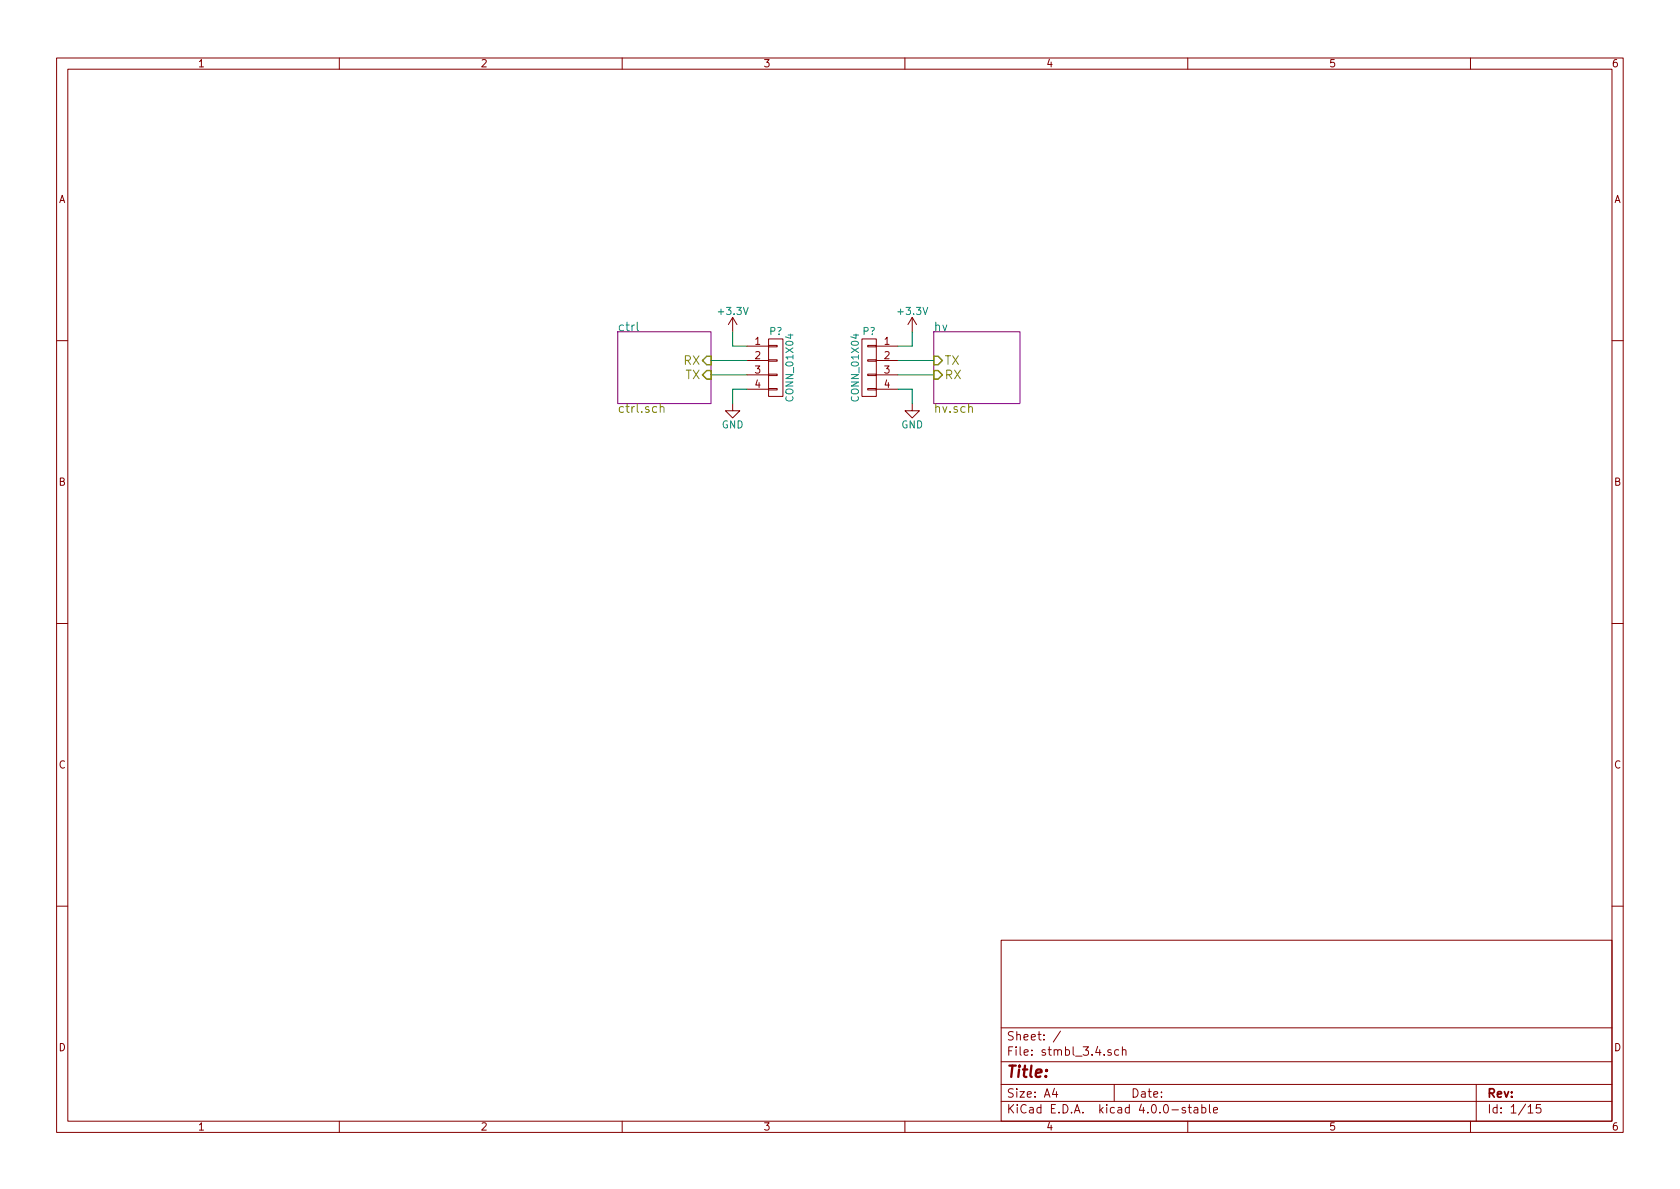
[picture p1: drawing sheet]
EESchema Schematic File Version 2
LIBS:power
LIBS:stmbl_3.4-cache
EELAYER 25 0
EELAYER END
$Descr A4 11693 8268
encoding utf-8
Sheet 1 15
Title ""
Date ""
Rev ""
Comp ""
Comment1 ""
Comment2 ""
Comment3 ""
Comment4 ""
$EndDescr
$Sheet
S 6500 2300 600  500 
U 5659094D
F0 "hv" 60
F1 "hv.sch" 60
F2 "TX" I L 6500 2500 60 
F3 "RX" I L 6500 2600 60 
$EndSheet
$Sheet
S 4300 2300 650  500 
U 56590966
F0 "ctrl" 60
F1 "ctrl.sch" 60
F2 "TX" I R 4950 2600 60 
F3 "RX" I R 4950 2500 60 
$EndSheet
$Comp
L CONN_01X04 P?
U 1 1
P 5400 2550
F 0 "P?" H 5400 2800 50  0000 C CNN
F 1 "CONN_01X04" V 5500 2550 50  0000 C CNN
F 2 "" H 5400 2550 60  0000 C CNN
F 3 "" H 5400 2550 60  0000 C CNN
	1    5400 2550
	1    0    0    -1  
$EndComp
$Comp
L CONN_01X04 P?
U 1 1
P 6050 2550
F 0 "P?" H 6050 2800 50  0000 C CNN
F 1 "CONN_01X04" V 6150 2550 50  0000 C CNN
F 2 "" H 6050 2550 60  0000 C CNN
F 3 "" H 6050 2550 60  0000 C CNN
	1    6050 2550
	-1   0    0    -1  
$EndComp
$Comp
L GND #PWR?
U 1 1
P 6350 2800
F 0 "#PWR?" H 6350 2550 50  0001 C CNN
F 1 "GND" H 6350 2650 50  0000 C CNN
F 2 "" H 6350 2800 60  0000 C CNN
F 3 "" H 6350 2800 60  0000 C CNN
	1    6350 2800
	1    0    0    -1  
$EndComp
$Comp
L GND #PWR?
U 1 1
P 5100 2800
F 0 "#PWR?" H 5100 2550 50  0001 C CNN
F 1 "GND" H 5100 2650 50  0000 C CNN
F 2 "" H 5100 2800 60  0000 C CNN
F 3 "" H 5100 2800 60  0000 C CNN
	1    5100 2800
	1    0    0    -1  
$EndComp
$Comp
L +3.3V #PWR?
U 1 1
P 5100 2300
F 0 "#PWR?" H 5100 2150 50  0001 C CNN
F 1 "+3.3V" H 5100 2440 50  0000 C CNN
F 2 "" H 5100 2300 60  0000 C CNN
F 3 "" H 5100 2300 60  0000 C CNN
	1    5100 2300
	1    0    0    -1  
$EndComp
$Comp
L +3.3V #PWR?
U 1 1
P 6350 2300
F 0 "#PWR?" H 6350 2150 50  0001 C CNN
F 1 "+3.3V" H 6350 2440 50  0000 C CNN
F 2 "" H 6350 2300 60  0000 C CNN
F 3 "" H 6350 2300 60  0000 C CNN
	1    6350 2300
	1    0    0    -1  
$EndComp
Wire Wire Line
	6250 2500 6500 2500
Wire Wire Line
	6250 2600 6500 2600
Wire Wire Line
	6250 2700 6350 2700
Wire Wire Line
	6350 2700 6350 2800
Wire Wire Line
	6250 2400 6350 2400
Wire Wire Line
	6350 2400 6350 2300
Wire Wire Line
	5100 2300 5100 2400
Wire Wire Line
	5100 2400 5200 2400
Wire Wire Line
	5200 2700 5100 2700
Wire Wire Line
	5100 2700 5100 2800
Wire Wire Line
	4950 2500 5200 2500
Wire Wire Line
	4950 2600 5200 2600
$EndSCHEMATC
